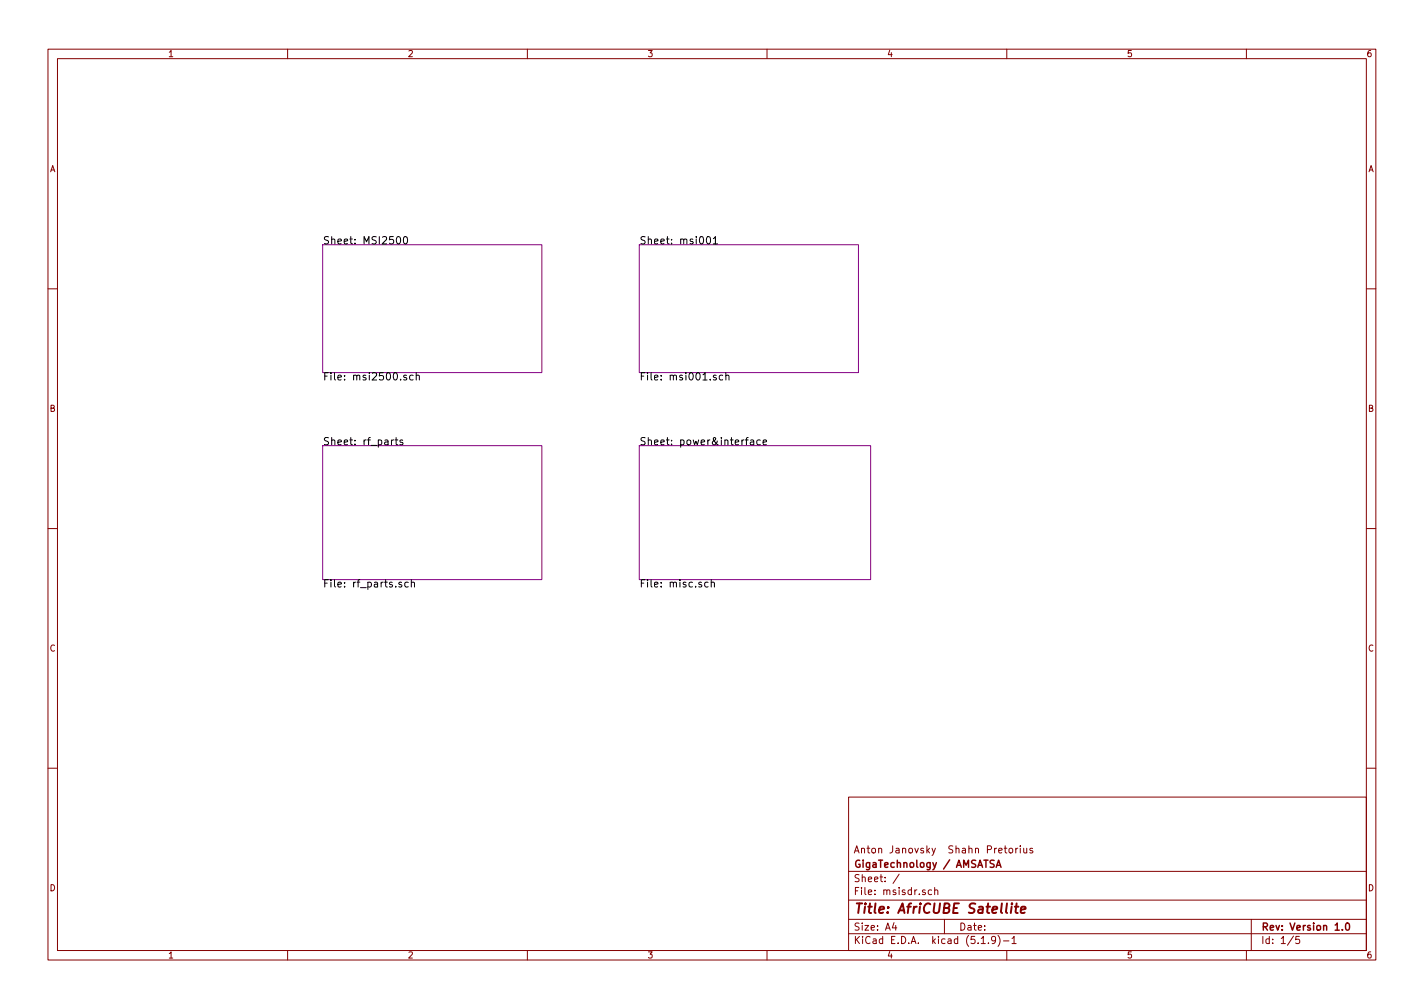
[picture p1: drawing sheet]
<svg xmlns="http://www.w3.org/2000/svg" width="297mm" height="210mm" viewBox="0 0 297 210" stroke-linecap="round" stroke-linejoin="round" font-family="sans-serif">
<g fill="none" stroke="#840000" stroke-width=".21">
<path d="M10 10.3h277v189.9h-277zM12 12.2h273v186.1h-273zM60 10.3v1.9M110 10.3v1.9M160 10.3v1.9M210 10.3v1.9M260 10.3v1.9M10 60.2h2M285 60.2h2M10 110.3h2M285 110.3h2M10 160.2h2"/>
<path d="M177 166.3h108v32h-108zM209.5 176.9h.5M209.7 176.4v1.3l.3 .2M210.5 177.1l.2-.2 .5 .2v.7l-.2 .1-.5-.1zM211.9 176.9v1M212.3 176.9l-.4 .3M212.8 176.4v.2M212.8 176.9v1M213.5 176.9l.1 .9 .4 .1 .2-.1M214.2 176.9v1M215.4 177l-.4-.1-.2 .2 .1 .3 .5 .1v.3h-.6M285 160.2h2"/>
<path d="M60 198.3v1.9M110 198.3v1.9M160 198.3v1.9M177 194.8h108M177 191.8h108M177 187.8h108M177 181.8h108M186.5 192.5l-.4 1h1M186.8 193v1M187.6 182.3l-1.3 2M194.3 185.7l-.4-.1-.3 .3 .1 .6 .2 .1 .4-.1M195 185.7l.2-.1 .4 .1v.9"/>
<path d="M195 185.1v1.5M197 191.8v3M204.7 196.8h.8M206.2 196.7v.1M207.7 196l-.3 .3-.4-.1-.2-.2 .2-.6 .4-.1 .3 .3-.1 .9-.3 .3h-.3M208.2 195.1a1.71 1.71 0 0 1 0 2.3M209.3 196.3h1.2M210 198.3v1.9M211.1 195.8l.4-.5v1.5M211.1 196.8h.9M260 198.3v1.9M261 191.8v6.5"/>
<path d="M269.8 195.2l-1.2 2M271 195.3h-.7v.7h.7l.1 .2-.1 .5-.2 .1-.5-.1"/>
</g>
<path d="M207.4 179.5l-.6-.1-.3 .3 .1 .3 .7 .4v.4l-.2 .1-.6-.1M207.8 180.9l.5-1.5 .5 1.5M207.9 180.5h.8M280 193.9v.1M280.8 192.7l.4-.2a.86 .86 0 0 1-.2 1.5l-.2-.1-.1-.4z" fill="none" stroke="#840000" stroke-width=".3"/>
<path d="M211 189.1l-.2 1.3M211.1 188.4v.2M211.7 189.1h.7M212.1 188.4l-.3 1.8 .1 .1 .4 .1M212.9 189.8l1-.2v-.4l-.6-.1-.3 .3v.9h.7" fill="none" stroke="#840000" stroke-width=".41"/>
<path d="M67.3 51h45.7v26.7h-45.7zM133.3 51h45.8v26.7h-45.8zM67.3 93h45.7v27.9h-45.7zM133.3 93h48.3v27.9h-48.3z" fill="none" stroke="#840084" stroke-width=".21"/>
<g fill="none" stroke="#000" stroke-width=".21">
<path d="M82.8 49.5l.3-.2a.81 .81 0 0 1 .5 .8 .81 .81 0 0 1-.5 .8l-.3-.2-.1-.4zM84.3 49.5l.2-.2a.81 .81 0 0 1 .5 .8 .81 .81 0 0 1-.5 .8l-.2-.2-.1-.4zM147.5 49.5l.4-.2a.87 .87 0 0 1-.2 1.6l-.4-.6zM148.8 49.8l.4-.5v1.6M148.8 50.9h.9M84.8 78.3h-.4l-.2 .2 .1 .2 .5 .1v.4h-.6M86.2 78.3h-.5l-.3 .2 .2 .7h.6M86.8 78.4l.2-.1h.4l.1 1M86.8 77.7v1.6M149.4 78.3h-.4l-.2 .2 .1 .2 .5 .1v.4h-.6M150.7 78.3h-.4l-.3 .2 .2 .7h.5M151.4 78.4l.2-.1h.4l.1 1"/>
<path d="M151.4 77.7v1.6M82.1 91.8l-.4 .2M82.4 91.8h.6M82.6 91.3v1.3l.4 .2M84 91.8h-.4l-.2 .2 .1 .2 .5 .1v.4h-.6M156.6 91.8h.5l.1 1M157.2 92.1l-.5 .1a.3 .3 0 0 0-.2 .3 .3 .3 0 0 0 .2 .3l.5-.1M158.6 91.8h-.4l-.3 .2 .1 .7h.6M159.2 92.3l.7-.2-.1-.3h-.4l-.2 .2 .1 .7h.5M83.8 121.5l-.4-.1-.2 .2 .1 .3 .5 .1v.4h-.6M85.2 121.5l-.5-.1-.3 .3 .2 .7h.6M85.8 121.6l.2-.2 .4 .1 .1 .9"/>
<path d="M85.8 120.9v1.5M147.7 121.5l-.4-.1-.3 .3 .1 .7h.6M148.4 121.6l.2-.2 .3 .1 .1 .9M148.4 120.9v1.5"/>
</g>
<text font-size="2.8" fill="#840000" x="178" y="190.5">Title: AfriCUBE Satellite</text>
<g font-size="2.1">
<text x="67.3" y="50.9">Sheet: MSI2500</text>
<text x="133.3" y="50.9">Sheet: msi001</text>
<text x="67.3" y="79.3">File: msi2500.sch</text>
<text x="133.3" y="79.3">File: msi001.sch</text>
<text x="67.3" y="92.9">Sheet: rf_parts</text>
<text x="133.3" y="92.9">Sheet: power&amp;interface</text>
<text x="67.3" y="122.5">File: rf_parts.sch</text>
<text x="133.3" y="122.5">File: misc.sch</text>
</g>
<g font-size="2.1" fill="#840000">
<text x="178" y="178">Anton Janovsky Shahn Pretorius</text>
<text x="178" y="184">Sheet: /</text>
<text x="178" y="181">GigaTechnology / AMSATSA</text>
<text x="178" y="186.7">File: msisdr.sch</text>
<text x="178" y="196.9">KiCad E.D.A. kicad (5.1.9)-1</text>
<text x="178" y="194.1">Size: A4</text>
<text x="200" y="194.1">Date:</text>
<text x="263" y="194.1">Rev: Version 1.0</text>
<text x="263" y="196.9">Id: 1/5</text>
</g>
<g font-size="1.8" fill="#840000">
<text x="35" y="11.9">1</text>
<text x="85" y="11.9">2</text>
<text x="135" y="11.9">3</text>
<text x="185" y="11.9">4</text>
<text x="235" y="11.9">5</text>
<text x="285" y="11.9">6</text>
<text x="10.4" y="35.9">A</text>
<text x="285.4" y="35.9">A</text>
<text x="10.4" y="85.9">B</text>
<text x="285.4" y="85.9">B</text>
<text x="10.4" y="135.9">C</text>
<text x="285.4" y="135.9">C</text>
<text x="10.4" y="185.9">D</text>
<text x="285.4" y="185.9">D</text>
<text x="35" y="199.9">1</text>
<text x="85" y="199.9">2</text>
<text x="135" y="199.9">3</text>
<text x="185" y="199.9">4</text>
<text x="235" y="199.9">5</text>
<text x="285" y="199.9">6</text>
</g>
</svg>
